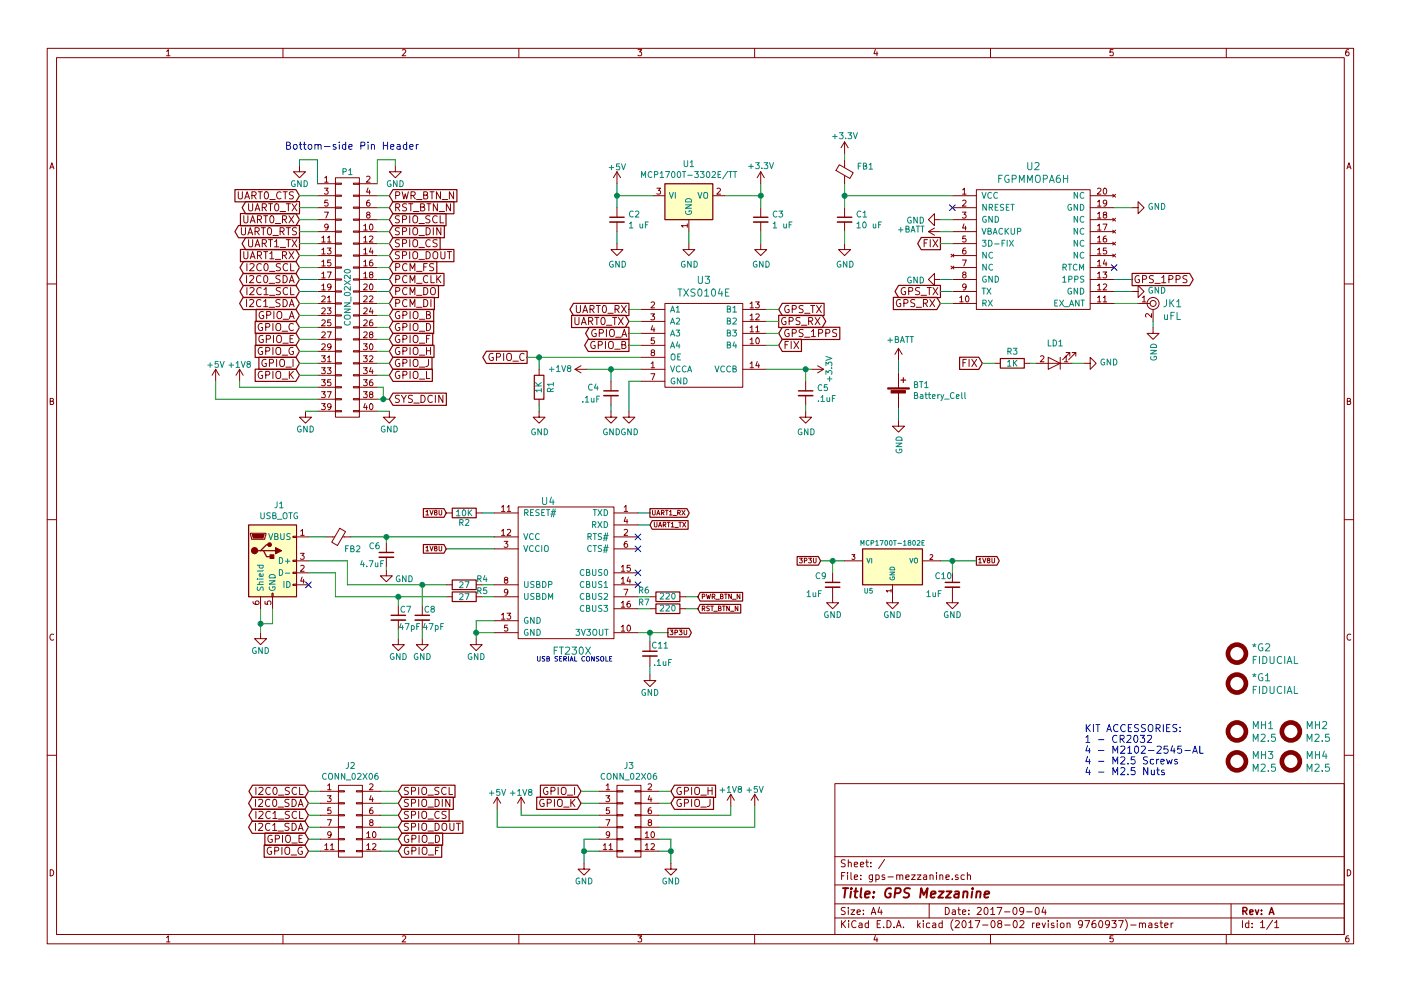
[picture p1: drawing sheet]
EESchema Schematic File Version 2
LIBS:power
LIBS:device
LIBS:transistors
LIBS:conn
LIBS:linear
LIBS:regul
LIBS:74xx
LIBS:cmos4000
LIBS:adc-dac
LIBS:memory
LIBS:xilinx
LIBS:microcontrollers
LIBS:dsp
LIBS:microchip
LIBS:analog_switches
LIBS:motorola
LIBS:texas
LIBS:intel
LIBS:audio
LIBS:interface
LIBS:digital-audio
LIBS:philips
LIBS:display
LIBS:cypress
LIBS:siliconi
LIBS:opto
LIBS:atmel
LIBS:contrib
LIBS:valves
LIBS:96boards
LIBS:96boards-robomezzi
LIBS:gps-mezzanine-cache
EELAYER 26 0
EELAYER END
$Descr A4 11693 8268
encoding utf-8
Sheet 1 1
Title "GPS Mezzanine"
Date "2017-09-04"
Rev "A"
Comp ""
Comment1 ""
Comment2 ""
Comment3 ""
Comment4 ""
$EndDescr
$Comp
L GND #PWR07
U 1 1
P 2500 1375
F 0 "#PWR07" H 2500 1125 50  0001 C CNN
F 1 "GND" H 2500 1225 50  0000 C CNN
F 2 "" H 2500 1375 60  0000 C CNN
F 3 "" H 2500 1375 60  0000 C CNN
	1    2500 1375
	1    0    0    -1  
$EndComp
$Comp
L GND #PWR08
U 1 1
P 2550 3425
F 0 "#PWR08" H 2550 3175 50  0001 C CNN
F 1 "GND" H 2550 3275 50  0000 C CNN
F 2 "" H 2550 3425 60  0000 C CNN
F 3 "" H 2550 3425 60  0000 C CNN
	1    2550 3425
	1    0    0    -1  
$EndComp
$Comp
L GND #PWR09
U 1 1
P 3250 3425
F 0 "#PWR09" H 3250 3175 50  0001 C CNN
F 1 "GND" H 3250 3275 50  0000 C CNN
F 2 "" H 3250 3425 60  0000 C CNN
F 3 "" H 3250 3425 60  0000 C CNN
	1    3250 3425
	1    0    0    -1  
$EndComp
Text GLabel 3250 3325 2    60   Input ~ 0
SYS_DCIN
$Comp
L GND #PWR010
U 1 1
P 3300 1375
F 0 "#PWR010" H 3300 1125 50  0001 C CNN
F 1 "GND" H 3300 1225 50  0000 C CNN
F 2 "" H 3300 1375 60  0000 C CNN
F 3 "" H 3300 1375 60  0000 C CNN
	1    3300 1375
	1    0    0    -1  
$EndComp
$Comp
L CONN_02X20 P1
U 1 1
P 2900 2475
F 0 "P1" H 2900 3525 50  0000 C CNN
F 1 "CONN_02X20" V 2900 2475 50  0000 C CNN
F 2 "96boards:Pin_Header_SMD_2x20_Pitch2mm" H 2900 1525 60  0001 C CNN
F 3 "" H 2900 1525 60  0000 C CNN
F 4 "57202-G52-20LF" H 2900 2475 60  0001 C CNN "Mfg Part Number"
F 5 "Yxcon" H 2900 2475 60  0001 C CNN "Mfr"
F 6 "57202-G52-20LF" H 2900 2475 60  0001 C CNN "Mfr Part #"
	1    2900 2475
	1    0    0    -1  
$EndComp
$Comp
L +1V8 #PWR011
U 1 1
P 2000 3175
F 0 "#PWR011" H 2000 3025 50  0001 C CNN
F 1 "+1V8" H 2000 3315 50  0000 C CNN
F 2 "" H 2000 3175 60  0000 C CNN
F 3 "" H 2000 3175 60  0000 C CNN
	1    2000 3175
	1    0    0    -1  
$EndComp
$Comp
L +5V #PWR012
U 1 1
P 1800 3175
F 0 "#PWR012" H 1800 3025 50  0001 C CNN
F 1 "+5V" H 1800 3315 50  0000 C CNN
F 2 "" H 1800 3175 60  0000 C CNN
F 3 "" H 1800 3175 60  0000 C CNN
	1    1800 3175
	1    0    0    -1  
$EndComp
Text GLabel 2500 2525 0    60   BiDi ~ 0
I2C1_SDA
Text GLabel 2500 2425 0    60   BiDi ~ 0
I2C1_SCL
Text GLabel 2500 2325 0    60   BiDi ~ 0
I2C0_SDA
Text GLabel 2500 2225 0    60   BiDi ~ 0
I2C0_SCL
Text GLabel 3250 1625 2    60   Input ~ 0
PWR_BTN_N
Text GLabel 3250 1725 2    60   Input ~ 0
RST_BTN_N
Text GLabel 2500 1925 0    60   Output ~ 0
UART0_RTS
Text GLabel 2500 1825 0    60   Input ~ 0
UART0_RX
Text GLabel 2500 1725 0    60   Output ~ 0
UART0_TX
Text GLabel 2500 1625 0    60   Input ~ 0
UART0_CTS
Text GLabel 2500 2625 0    60   Input ~ 0
GPIO_A
Text GLabel 3250 2625 2    60   Input ~ 0
GPIO_B
Text GLabel 2500 2025 0    60   Output ~ 0
UART1_TX
Text GLabel 2500 2125 0    60   Input ~ 0
UART1_RX
Text GLabel 2500 2725 0    60   Input ~ 0
GPIO_C
Text GLabel 2500 2825 0    60   Input ~ 0
GPIO_E
Text GLabel 2500 2925 0    60   Input ~ 0
GPIO_G
Text GLabel 2500 3025 0    60   Input ~ 0
GPIO_I
Text GLabel 2500 3125 0    60   Input ~ 0
GPIO_K
Text GLabel 3250 1825 2    60   Input ~ 0
SPIO_SCL
Text GLabel 3250 1925 2    60   Input ~ 0
SPIO_DIN
Text GLabel 3250 2025 2    60   Input ~ 0
SPIO_CS
Text GLabel 3250 2125 2    60   Input ~ 0
SPIO_DOUT
Text GLabel 3250 2225 2    60   Input ~ 0
PCM_FS
Text GLabel 3250 2325 2    60   Input ~ 0
PCM_CLK
Text GLabel 3250 2425 2    60   Input ~ 0
PCM_DO
Text GLabel 3250 2525 2    60   Input ~ 0
PCM_DI
Text GLabel 3250 2725 2    60   Input ~ 0
GPIO_D
Text GLabel 3250 2825 2    60   Input ~ 0
GPIO_F
Text GLabel 3250 2925 2    60   Input ~ 0
GPIO_H
Text GLabel 3250 3025 2    60   Input ~ 0
GPIO_J
Text GLabel 3250 3125 2    60   Input ~ 0
GPIO_L
Wire Wire Line
	3150 1325 3300 1325
Wire Wire Line
	3300 1325 3300 1375
Wire Wire Line
	1800 3175 1800 3325
Wire Wire Line
	2000 3175 2000 3225
Wire Wire Line
	2500 2825 2650 2825
Wire Wire Line
	2500 2925 2650 2925
Wire Wire Line
	2500 3025 2650 3025
Wire Wire Line
	2500 3125 2650 3125
Wire Wire Line
	2000 3225 2650 3225
Wire Wire Line
	2650 1325 2650 1525
Wire Wire Line
	2500 1325 2650 1325
Wire Wire Line
	3150 1325 3150 1525
Wire Wire Line
	3150 1625 3250 1625
Wire Wire Line
	3150 1725 3250 1725
Wire Wire Line
	3150 1825 3250 1825
Wire Wire Line
	3150 1925 3250 1925
Wire Wire Line
	3150 2025 3250 2025
Wire Wire Line
	3150 2125 3250 2125
Wire Wire Line
	3150 2225 3250 2225
Wire Wire Line
	3150 2325 3250 2325
Wire Wire Line
	3150 2425 3250 2425
Wire Wire Line
	3150 2525 3250 2525
Wire Wire Line
	3150 2625 3250 2625
Wire Wire Line
	3150 2725 3250 2725
Wire Wire Line
	3150 2825 3250 2825
Wire Wire Line
	3150 2925 3250 2925
Wire Wire Line
	3150 3025 3250 3025
Wire Wire Line
	3150 3125 3250 3125
Connection ~ 3200 3325
Wire Wire Line
	3200 3225 3200 3325
Wire Wire Line
	3150 3225 3200 3225
Wire Wire Line
	3150 3325 3250 3325
Wire Wire Line
	2500 1325 2500 1375
Wire Wire Line
	2500 1625 2650 1625
Wire Wire Line
	2500 2725 2650 2725
Wire Wire Line
	2500 2625 2650 2625
Wire Wire Line
	2650 3425 2550 3425
Wire Wire Line
	3150 3425 3250 3425
Wire Wire Line
	1800 3325 2650 3325
Wire Wire Line
	2500 1725 2650 1725
Wire Wire Line
	2500 1825 2650 1825
Wire Wire Line
	2500 2225 2650 2225
Wire Wire Line
	2500 2325 2650 2325
Wire Wire Line
	2500 2425 2650 2425
Wire Wire Line
	2500 2525 2650 2525
Wire Wire Line
	2500 2025 2650 2025
Wire Wire Line
	2500 2125 2650 2125
Wire Wire Line
	2650 1925 2500 1925
Text Notes 2375 1250 0    60   ~ 0
Bottom-side Pin Header
$Comp
L MCP1700T-3002E/TT U1
U 1 1
P 5750 1725
F 0 "U1" H 5750 2092 50  0000 C CNN
F 1 "MCP1700T-3302E/TT" H 5750 2001 50  0000 C CNN
F 2 "TO_SOT_Packages_SMD:SOT-23" H 5750 1825 50  0001 C CNN
F 3 "" H 5750 1825 50  0001 C CNN
F 4 "MCP1700T-3302E/TT" H 5750 1725 60  0001 C CNN "Mfg Part Number"
	1    5750 1725
	1    0    0    -1  
$EndComp
$Comp
L C_Small C2
U 1 1
P 5150 1825
F 0 "C2" H 5242 1871 50  0000 L CNN
F 1 "1 uF" H 5242 1780 50  0000 L CNN
F 2 "Capacitors_SMD:C_0603" H 5150 1825 50  0001 C CNN
F 3 "" H 5150 1825 50  0001 C CNN
	1    5150 1825
	1    0    0    -1  
$EndComp
$Comp
L C_Small C3
U 1 1
P 6350 1825
F 0 "C3" H 6442 1871 50  0000 L CNN
F 1 "1 uF" H 6442 1780 50  0000 L CNN
F 2 "Capacitors_SMD:C_0603" H 6350 1825 50  0001 C CNN
F 3 "" H 6350 1825 50  0001 C CNN
	1    6350 1825
	1    0    0    -1  
$EndComp
$Comp
L GND #PWR01
U 1 1
P 5150 2025
F 0 "#PWR01" H 5150 1775 50  0001 C CNN
F 1 "GND" H 5155 1852 50  0000 C CNN
F 2 "" H 5150 2025 50  0001 C CNN
F 3 "" H 5150 2025 50  0001 C CNN
	1    5150 2025
	1    0    0    -1  
$EndComp
$Comp
L GND #PWR02
U 1 1
P 5750 2025
F 0 "#PWR02" H 5750 1775 50  0001 C CNN
F 1 "GND" H 5755 1852 50  0000 C CNN
F 2 "" H 5750 2025 50  0001 C CNN
F 3 "" H 5750 2025 50  0001 C CNN
	1    5750 2025
	1    0    0    -1  
$EndComp
$Comp
L GND #PWR03
U 1 1
P 6350 2025
F 0 "#PWR03" H 6350 1775 50  0001 C CNN
F 1 "GND" H 6355 1852 50  0000 C CNN
F 2 "" H 6350 2025 50  0001 C CNN
F 3 "" H 6350 2025 50  0001 C CNN
	1    6350 2025
	1    0    0    -1  
$EndComp
Wire Wire Line
	5150 1925 5150 2025
Wire Wire Line
	5750 1925 5750 2025
Wire Wire Line
	6350 1925 6350 2025
Wire Wire Line
	5150 1525 5150 1725
Wire Wire Line
	5150 1625 5450 1625
Wire Wire Line
	6050 1625 6350 1625
Wire Wire Line
	6350 1525 6350 1725
$Comp
L +5V #PWR04
U 1 1
P 5150 1525
F 0 "#PWR04" H 5150 1375 50  0001 C CNN
F 1 "+5V" H 5150 1665 50  0000 C CNN
F 2 "" H 5150 1525 60  0000 C CNN
F 3 "" H 5150 1525 60  0000 C CNN
	1    5150 1525
	1    0    0    -1  
$EndComp
Connection ~ 5150 1625
$Comp
L +3.3V #PWR05
U 1 1
P 6350 1525
F 0 "#PWR05" H 6350 1375 50  0001 C CNN
F 1 "+3.3V" H 6350 1675 50  0000 C CNN
F 2 "" H 6350 1525 50  0001 C CNN
F 3 "" H 6350 1525 50  0001 C CNN
	1    6350 1525
	1    0    0    -1  
$EndComp
Connection ~ 6350 1625
$Comp
L FGPMMOPA6H U2
U 1 1
P 8600 2125
F 0 "U2" H 8625 2872 60  0000 C CNN
F 1 "FGPMMOPA6H" H 8625 2766 60  0000 C CNN
F 2 "96boards:FGPMMOPA6H" H 8600 2125 60  0001 C CNN
F 3 "" H 8600 2125 60  0001 C CNN
F 4 "FGPMMOPA6H" H 8600 2125 60  0001 C CNN "Mfg Part Number"
	1    8600 2125
	1    0    0    -1  
$EndComp
$Comp
L C_Small C1
U 1 1
P 7050 1825
F 0 "C1" H 7142 1871 50  0000 L CNN
F 1 "10 uF" H 7142 1780 50  0000 L CNN
F 2 "Capacitors_SMD:C_0603" H 7050 1825 50  0001 C CNN
F 3 "" H 7050 1825 50  0001 C CNN
	1    7050 1825
	1    0    0    -1  
$EndComp
$Comp
L +3.3V #PWR06
U 1 1
P 7050 1275
F 0 "#PWR06" H 7050 1125 50  0001 C CNN
F 1 "+3.3V" H 7050 1425 50  0000 C CNN
F 2 "" H 7050 1275 50  0001 C CNN
F 3 "" H 7050 1275 50  0001 C CNN
	1    7050 1275
	1    0    0    -1  
$EndComp
Wire Wire Line
	7050 1525 7050 1725
Connection ~ 7050 1625
$Comp
L GND #PWR013
U 1 1
P 7050 2025
F 0 "#PWR013" H 7050 1775 50  0001 C CNN
F 1 "GND" H 7055 1852 50  0000 C CNN
F 2 "" H 7050 2025 50  0001 C CNN
F 3 "" H 7050 2025 50  0001 C CNN
	1    7050 2025
	1    0    0    -1  
$EndComp
Wire Wire Line
	7050 1925 7050 2025
$Comp
L GND #PWR014
U 1 1
P 7850 1825
F 0 "#PWR014" H 7850 1575 50  0001 C CNN
F 1 "GND" V 7855 1697 50  0000 R CNN
F 2 "" H 7850 1825 50  0001 C CNN
F 3 "" H 7850 1825 50  0001 C CNN
	1    7850 1825
	0    1    1    0   
$EndComp
Wire Wire Line
	7850 1825 7950 1825
Text GLabel 7850 2025 0    60   Output ~ 0
FIX
Wire Wire Line
	7850 2025 7950 2025
$Comp
L GND #PWR015
U 1 1
P 7850 2325
F 0 "#PWR015" H 7850 2075 50  0001 C CNN
F 1 "GND" V 7855 2197 50  0000 R CNN
F 2 "" H 7850 2325 50  0001 C CNN
F 3 "" H 7850 2325 50  0001 C CNN
	1    7850 2325
	0    1    1    0   
$EndComp
Wire Wire Line
	7850 2325 7950 2325
$Comp
L GND #PWR016
U 1 1
P 9450 2425
F 0 "#PWR016" H 9450 2175 50  0001 C CNN
F 1 "GND" V 9455 2297 50  0000 R CNN
F 2 "" H 9450 2425 50  0001 C CNN
F 3 "" H 9450 2425 50  0001 C CNN
	1    9450 2425
	0    -1   -1   0   
$EndComp
Wire Wire Line
	9300 2425 9450 2425
$Comp
L GND #PWR017
U 1 1
P 9450 1725
F 0 "#PWR017" H 9450 1475 50  0001 C CNN
F 1 "GND" V 9455 1597 50  0000 R CNN
F 2 "" H 9450 1725 50  0001 C CNN
F 3 "" H 9450 1725 50  0001 C CNN
	1    9450 1725
	0    -1   -1   0   
$EndComp
Wire Wire Line
	9300 1725 9450 1725
NoConn ~ 7950 1725
NoConn ~ 9300 2225
$Comp
L LED LD1
U 1 1
P 8800 3025
F 0 "LD1" H 8792 2861 50  0000 C CNN
F 1 "LED" H 8792 2861 50  0001 C CNN
F 2 "LEDs:LED-0603" H 8800 3025 50  0001 C CNN
F 3 "" H 8800 3025 50  0001 C CNN
	1    8800 3025
	-1   0    0    1   
$EndComp
Text GLabel 8200 3025 0    60   Input ~ 0
FIX
$Comp
L R R3
U 1 1
P 8450 3025
F 0 "R3" V 8350 3025 50  0000 C CNN
F 1 "1K" V 8450 3025 50  0000 C CNN
F 2 "Resistors_SMD:R_0603" V 8380 3025 50  0001 C CNN
F 3 "" H 8450 3025 50  0001 C CNN
	1    8450 3025
	0    1    1    0   
$EndComp
$Comp
L GND #PWR018
U 1 1
P 9050 3025
F 0 "#PWR018" H 9050 2775 50  0001 C CNN
F 1 "GND" V 9055 2897 50  0000 R CNN
F 2 "" H 9050 3025 50  0001 C CNN
F 3 "" H 9050 3025 50  0001 C CNN
	1    9050 3025
	0    -1   -1   0   
$EndComp
Wire Wire Line
	8950 3025 9050 3025
Wire Wire Line
	8600 3025 8650 3025
Wire Wire Line
	8200 3025 8300 3025
Text GLabel 5250 2575 0    60   Output ~ 0
UART0_RX
Text GLabel 5250 2675 0    60   Input ~ 0
UART0_TX
Text GLabel 7850 2425 0    60   Output ~ 0
GPS_TX
Text GLabel 7850 2525 0    60   Input ~ 0
GPS_RX
Wire Wire Line
	7850 2425 7950 2425
Wire Wire Line
	7850 2525 7950 2525
Text GLabel 6500 2575 2    60   Input ~ 0
GPS_TX
Text GLabel 6500 2675 2    60   Output ~ 0
GPS_RX
Wire Wire Line
	7950 1625 7050 1625
$Comp
L Battery_Cell BT1
U 1 1
P 7500 3300
F 0 "BT1" H 7618 3396 50  0000 L CNN
F 1 "Battery_Cell" H 7618 3305 50  0000 L CNN
F 2 "96boards:BAT-HLD-001" V 7500 3360 50  0001 C CNN
F 3 "" V 7500 3360 50  0001 C CNN
F 4 "BAT-HLD-001-TR" H 7500 3300 60  0001 C CNN "Mfg Part Number"
	1    7500 3300
	1    0    0    -1  
$EndComp
$Comp
L +BATT #PWR022
U 1 1
P 7500 3000
F 0 "#PWR022" H 7500 2850 50  0001 C CNN
F 1 "+BATT" H 7515 3173 50  0000 C CNN
F 2 "" H 7500 3000 50  0001 C CNN
F 3 "" H 7500 3000 50  0001 C CNN
	1    7500 3000
	1    0    0    -1  
$EndComp
$Comp
L GND #PWR023
U 1 1
P 7500 3500
F 0 "#PWR023" H 7500 3250 50  0001 C CNN
F 1 "GND" V 7505 3372 50  0000 R CNN
F 2 "" H 7500 3500 50  0001 C CNN
F 3 "" H 7500 3500 50  0001 C CNN
	1    7500 3500
	1    0    0    -1  
$EndComp
Wire Wire Line
	7500 3000 7500 3100
Wire Wire Line
	7500 3400 7500 3500
$Comp
L +BATT #PWR024
U 1 1
P 7850 1925
F 0 "#PWR024" H 7850 1775 50  0001 C CNN
F 1 "+BATT" V 7865 2052 50  0000 L CNN
F 2 "" H 7850 1925 50  0001 C CNN
F 3 "" H 7850 1925 50  0001 C CNN
	1    7850 1925
	0    -1   -1   0   
$EndComp
Wire Wire Line
	7850 1925 7950 1925
$Comp
L TXS0104E U3
U 1 1
P 5900 2875
F 0 "U3" H 5875 3422 60  0000 C CNN
F 1 "TXS0104E" H 5875 3316 60  0000 C CNN
F 2 "96boards:TSSOP-14_4.3x5.1mm_Pitch0.65mm" H 5550 2875 60  0001 C CNN
F 3 "" H 5550 2875 60  0001 C CNN
F 4 "TXS0104EPWR" H 5900 2875 60  0001 C CNN "Mfg Part Number"
	1    5900 2875
	1    0    0    -1  
$EndComp
$Comp
L +1V8 #PWR020
U 1 1
P 4900 3075
F 0 "#PWR020" H 4900 2925 50  0001 C CNN
F 1 "+1V8" V 4900 3300 50  0000 C CNN
F 2 "" H 4900 3075 60  0000 C CNN
F 3 "" H 4900 3075 60  0000 C CNN
	1    4900 3075
	0    -1   -1   0   
$EndComp
$Comp
L +3.3V #PWR027
U 1 1
P 6775 3075
F 0 "#PWR027" H 6775 2925 50  0001 C CNN
F 1 "+3.3V" H 6775 3225 50  0000 C CNN
F 2 "" H 6775 3075 50  0001 C CNN
F 3 "" H 6775 3075 50  0001 C CNN
	1    6775 3075
	0    1    1    0   
$EndComp
Wire Wire Line
	5250 2575 5350 2575
Wire Wire Line
	5250 2675 5350 2675
Wire Wire Line
	6400 2575 6500 2575
Wire Wire Line
	6400 2675 6500 2675
$Comp
L GND #PWR025
U 1 1
P 5250 3425
F 0 "#PWR025" H 5250 3175 50  0001 C CNN
F 1 "GND" H 5255 3252 50  0000 C CNN
F 2 "" H 5250 3425 50  0001 C CNN
F 3 "" H 5250 3425 50  0001 C CNN
	1    5250 3425
	1    0    0    -1  
$EndComp
Wire Wire Line
	5350 3175 5250 3175
Wire Wire Line
	5250 3175 5250 3425
Wire Wire Line
	4900 3075 5350 3075
Wire Wire Line
	6400 3075 6775 3075
$Comp
L C_Small C5
U 1 1
P 6725 3275
F 0 "C5" H 6817 3321 50  0000 L CNN
F 1 ".1uF" H 6817 3230 50  0000 L CNN
F 2 "Capacitors_SMD:C_0603" H 6725 3275 50  0001 C CNN
F 3 "" H 6725 3275 50  0001 C CNN
	1    6725 3275
	1    0    0    -1  
$EndComp
$Comp
L C_Small C4
U 1 1
P 5100 3275
F 0 "C4" H 4900 3325 50  0000 L CNN
F 1 ".1uF" H 4850 3225 50  0000 L CNN
F 2 "Capacitors_SMD:C_0603" H 5100 3275 50  0001 C CNN
F 3 "" H 5100 3275 50  0001 C CNN
	1    5100 3275
	1    0    0    -1  
$EndComp
$Comp
L GND #PWR021
U 1 1
P 5100 3425
F 0 "#PWR021" H 5100 3175 50  0001 C CNN
F 1 "GND" H 5105 3252 50  0000 C CNN
F 2 "" H 5100 3425 50  0001 C CNN
F 3 "" H 5100 3425 50  0001 C CNN
	1    5100 3425
	1    0    0    -1  
$EndComp
Wire Wire Line
	5100 3425 5100 3375
Wire Wire Line
	5100 3175 5100 3075
Connection ~ 5100 3075
Wire Wire Line
	6725 3175 6725 3075
Connection ~ 6725 3075
$Comp
L GND #PWR026
U 1 1
P 6725 3425
F 0 "#PWR026" H 6725 3175 50  0001 C CNN
F 1 "GND" H 6730 3252 50  0000 C CNN
F 2 "" H 6725 3425 50  0001 C CNN
F 3 "" H 6725 3425 50  0001 C CNN
	1    6725 3425
	1    0    0    -1  
$EndComp
Wire Wire Line
	6725 3375 6725 3425
Text GLabel 9450 2325 2    60   Output ~ 0
GPS_1PPS
Wire Wire Line
	9300 2325 9450 2325
Text GLabel 6500 2775 2    60   Input ~ 0
GPS_1PPS
Wire Wire Line
	6500 2775 6400 2775
Text GLabel 5250 2775 0    60   Output ~ 0
GPIO_A
Wire Wire Line
	5250 2775 5350 2775
Text GLabel 6500 2875 2    60   Input ~ 0
FIX
Wire Wire Line
	6400 2875 6500 2875
Text GLabel 5250 2875 0    60   Output ~ 0
GPIO_B
Text GLabel 4400 2975 0    60   Output ~ 0
GPIO_C
Wire Wire Line
	5250 2875 5350 2875
Wire Wire Line
	4400 2975 5350 2975
$Comp
L R R1
U 1 1
P 4500 3225
F 0 "R1" V 4400 3225 50  0000 C CNN
F 1 "1K" V 4500 3225 50  0000 C CNN
F 2 "Resistors_SMD:R_0603" V 4430 3225 50  0001 C CNN
F 3 "" H 4500 3225 50  0001 C CNN
	1    4500 3225
	-1   0    0    1   
$EndComp
$Comp
L GND #PWR019
U 1 1
P 4500 3425
F 0 "#PWR019" H 4500 3175 50  0001 C CNN
F 1 "GND" H 4505 3252 50  0000 C CNN
F 2 "" H 4500 3425 50  0001 C CNN
F 3 "" H 4500 3425 50  0001 C CNN
	1    4500 3425
	1    0    0    -1  
$EndComp
Wire Wire Line
	4500 3375 4500 3425
Wire Wire Line
	4500 3075 4500 2975
Connection ~ 4500 2975
$Comp
L ANTENNA_RCPT JK1
U 1 1
P 9625 2525
F 0 "JK1" H 9703 2527 60  0000 L CNN
F 1 "uFL" H 9703 2421 60  0000 L CNN
F 2 "96boards:U.FL-R-SMT-1" H 9625 2525 60  0001 C CNN
F 3 "" H 9625 2525 60  0001 C CNN
F 4 "U.FL-R-SMT-1" H 9625 2525 60  0001 C CNN "Mfg Part Number"
	1    9625 2525
	1    0    0    -1  
$EndComp
Wire Wire Line
	9300 2525 9500 2525
$Comp
L GND #PWR028
U 1 1
P 9625 2725
F 0 "#PWR028" H 9625 2475 50  0001 C CNN
F 1 "GND" V 9630 2597 50  0000 R CNN
F 2 "" H 9625 2725 50  0001 C CNN
F 3 "" H 9625 2725 50  0001 C CNN
	1    9625 2725
	1    0    0    -1  
$EndComp
Wire Wire Line
	9625 2675 9625 2725
$Comp
L MOUNTING_HOLE MH1
U 1 1
P 10325 6100
F 0 "MH1" H 10445 6153 60  0000 L CNN
F 1 "M2.5" H 10445 6047 60  0000 L CNN
F 2 "Mounting_Holes:MountingHole_2-5mm" H 10325 6100 60  0001 C CNN
F 3 "" H 10325 6100 60  0001 C CNN
	1    10325 6100
	1    0    0    -1  
$EndComp
$Comp
L MOUNTING_HOLE MH2
U 1 1
P 10775 6100
F 0 "MH2" H 10895 6153 60  0000 L CNN
F 1 "M2.5" H 10895 6047 60  0000 L CNN
F 2 "Mounting_Holes:MountingHole_2-5mm" H 10775 6100 60  0001 C CNN
F 3 "" H 10775 6100 60  0001 C CNN
	1    10775 6100
	1    0    0    -1  
$EndComp
Text Notes 9050 6475 0    60   ~ 0
KIT ACCESSORIES:\n1 - CR2032\n4 - M2102-2545-AL\n4 - M2.5 Screws\n4 - M2.5 Nuts
Text GLabel 5425 4375 2    39   Input ~ 0
UART1_TX
Text GLabel 5425 4275 2    39   Output ~ 0
UART1_RX
$Comp
L Ferrite_Bead_Small FB1
U 1 1
P 7050 1425
F 0 "FB1" H 7150 1471 50  0000 L CNN
F 1 "ILBB0805ER102V" H 7150 1380 50  0001 L CNN
F 2 "Resistors_SMD:R_0805_HandSoldering" V 6980 1425 50  0001 C CNN
F 3 "" H 7050 1425 50  0001 C CNN
F 4 "ILBB0805ER102V" H 7050 1425 60  0001 C CNN "Mfg Part Number"
	1    7050 1425
	1    0    0    -1  
$EndComp
Wire Wire Line
	7050 1275 7050 1325
$Comp
L MOUNTING_HOLE MH3
U 1 1
P 10325 6350
F 0 "MH3" H 10445 6403 60  0000 L CNN
F 1 "M2.5" H 10445 6297 60  0000 L CNN
F 2 "Mounting_Holes:MountingHole_2-5mm" H 10325 6350 60  0001 C CNN
F 3 "" H 10325 6350 60  0001 C CNN
	1    10325 6350
	1    0    0    -1  
$EndComp
$Comp
L MOUNTING_HOLE MH4
U 1 1
P 10775 6350
F 0 "MH4" H 10895 6403 60  0000 L CNN
F 1 "M2.5" H 10895 6297 60  0000 L CNN
F 2 "Mounting_Holes:MountingHole_2-5mm" H 10775 6350 60  0001 C CNN
F 3 "" H 10775 6350 60  0001 C CNN
	1    10775 6350
	1    0    0    -1  
$EndComp
$Comp
L FT230X U4
U 1 1
P 4625 4975
F 0 "U4" H 4575 5775 60  0000 C CNN
F 1 "FT230X" H 4775 4525 60  0000 C CNN
F 2 "Housings_SSOP:SSOP-16_3.9x4.9mm_Pitch0.635mm" H 4625 4975 60  0001 C CNN
F 3 "" H 4625 4975 60  0000 C CNN
F 4 "FT230XS-R" H 4625 4975 60  0001 C CNN "Mfg Part Number"
	1    4625 4975
	1    0    0    -1  
$EndComp
$Comp
L GND #PWR029
U 1 1
P 2175 5275
F 0 "#PWR029" H 2175 5025 50  0001 C CNN
F 1 "GND" H 2175 5125 50  0000 C CNN
F 2 "" H 2175 5275 60  0000 C CNN
F 3 "" H 2175 5275 60  0000 C CNN
	1    2175 5275
	1    0    0    -1  
$EndComp
$Comp
L R R4
U 1 1
P 3875 4875
F 0 "R4" V 3825 5025 50  0000 C CNN
F 1 "27" V 3875 4875 50  0000 C CNN
F 2 "Resistors_SMD:R_0603" V 3805 4875 30  0001 C CNN
F 3 "" H 3875 4875 30  0000 C CNN
	1    3875 4875
	0    1    1    0   
$EndComp
$Comp
L R R5
U 1 1
P 3875 4975
F 0 "R5" V 3825 5125 50  0000 C CNN
F 1 "27" V 3875 4975 50  0000 C CNN
F 2 "Resistors_SMD:R_0603" V 3805 4975 30  0001 C CNN
F 3 "" H 3875 4975 30  0000 C CNN
	1    3875 4975
	0    1    1    0   
$EndComp
$Comp
L GND #PWR033
U 1 1
P 3975 5325
F 0 "#PWR033" H 3975 5075 50  0001 C CNN
F 1 "GND" H 3975 5175 50  0000 C CNN
F 2 "" H 3975 5325 60  0000 C CNN
F 3 "" H 3975 5325 60  0000 C CNN
	1    3975 5325
	1    0    0    -1  
$EndComp
Text GLabel 3725 4575 0    39   Input ~ 0
1V8U
$Comp
L C_Small C11
U 1 1
P 5425 5450
F 0 "C11" H 5435 5520 50  0000 L CNN
F 1 ".1uF" H 5450 5375 50  0000 L CNN
F 2 "Capacitors_SMD:C_0603" H 5425 5450 60  0001 C CNN
F 3 "" H 5425 5450 60  0000 C CNN
	1    5425 5450
	1    0    0    -1  
$EndComp
$Comp
L GND #PWR037
U 1 1
P 5425 5625
F 0 "#PWR037" H 5425 5375 50  0001 C CNN
F 1 "GND" H 5425 5475 50  0000 C CNN
F 2 "" H 5425 5625 60  0000 C CNN
F 3 "" H 5425 5625 60  0000 C CNN
	1    5425 5625
	1    0    0    -1  
$EndComp
$Comp
L C_Small C7
U 1 1
P 3325 5150
F 0 "C7" H 3335 5220 50  0000 L CNN
F 1 "47pF" H 3325 5075 50  0000 L CNN
F 2 "Capacitors_SMD:C_0603" H 3325 5150 60  0001 C CNN
F 3 "" H 3325 5150 60  0000 C CNN
	1    3325 5150
	1    0    0    -1  
$EndComp
$Comp
L C_Small C8
U 1 1
P 3525 5150
F 0 "C8" H 3535 5220 50  0000 L CNN
F 1 "47pF" H 3525 5075 50  0000 L CNN
F 2 "Capacitors_SMD:C_0603" H 3525 5150 60  0001 C CNN
F 3 "" H 3525 5150 60  0000 C CNN
	1    3525 5150
	1    0    0    -1  
$EndComp
$Comp
L GND #PWR032
U 1 1
P 3525 5325
F 0 "#PWR032" H 3525 5075 50  0001 C CNN
F 1 "GND" H 3525 5175 50  0000 C CNN
F 2 "" H 3525 5325 60  0000 C CNN
F 3 "" H 3525 5325 60  0000 C CNN
	1    3525 5325
	1    0    0    -1  
$EndComp
$Comp
L GND #PWR031
U 1 1
P 3325 5325
F 0 "#PWR031" H 3325 5075 50  0001 C CNN
F 1 "GND" H 3325 5175 50  0000 C CNN
F 2 "" H 3325 5325 60  0000 C CNN
F 3 "" H 3325 5325 60  0000 C CNN
	1    3325 5325
	1    0    0    -1  
$EndComp
NoConn ~ 5325 4475
NoConn ~ 5325 4575
NoConn ~ 5325 4775
NoConn ~ 5325 4875
Text Notes 4475 5525 0    39   ~ 0
USB SERIAL CONSOLE
$Comp
L C_Small C6
U 1 1
P 3225 4625
F 0 "C6" H 3075 4700 50  0000 L CNN
F 1 "4.7uF" H 3000 4550 50  0000 L CNN
F 2 "Capacitors_SMD:C_0603" H 3225 4625 60  0001 C CNN
F 3 "" H 3225 4625 60  0000 C CNN
	1    3225 4625
	1    0    0    -1  
$EndComp
$Comp
L GND #PWR030
U 1 1
P 3225 4750
F 0 "#PWR030" H 3225 4500 50  0001 C CNN
F 1 "GND" H 3375 4675 50  0000 C CNN
F 2 "" H 3225 4750 60  0000 C CNN
F 3 "" H 3225 4750 60  0000 C CNN
	1    3225 4750
	1    0    0    -1  
$EndComp
$Comp
L R R2
U 1 1
P 3875 4275
F 0 "R2" V 3955 4275 50  0000 C CNN
F 1 "10K" V 3875 4275 50  0000 C CNN
F 2 "Resistors_SMD:R_0603" V 3805 4275 30  0001 C CNN
F 3 "" H 3875 4275 30  0000 C CNN
	1    3875 4275
	0    1    1    0   
$EndComp
Text GLabel 3725 4275 0    39   Input ~ 0
1V8U
Wire Wire Line
	2175 5075 2175 5275
Wire Wire Line
	4025 4875 4125 4875
Wire Wire Line
	4025 4975 4125 4975
Wire Wire Line
	2800 4975 3725 4975
Wire Wire Line
	2900 4875 3725 4875
Wire Wire Line
	4125 5275 3975 5275
Wire Wire Line
	3975 5175 3975 5325
Wire Wire Line
	4125 5175 3975 5175
Connection ~ 3975 5275
Wire Wire Line
	2925 4475 4125 4475
Wire Wire Line
	3725 4575 4125 4575
Wire Wire Line
	5425 5550 5425 5625
Connection ~ 3325 4975
Wire Wire Line
	3525 5050 3525 4875
Connection ~ 3525 4875
Wire Wire Line
	3325 5250 3325 5325
Wire Wire Line
	3525 5250 3525 5325
Connection ~ 3225 4475
Wire Wire Line
	3225 4725 3225 4750
Wire Wire Line
	5325 4275 5425 4275
Wire Wire Line
	5325 4375 5425 4375
Wire Wire Line
	5325 5275 5575 5275
Wire Wire Line
	5425 5275 5425 5350
Wire Wire Line
	4025 4275 4125 4275
$Comp
L R R6
U 1 1
P 5575 4975
F 0 "R6" V 5625 5175 50  0000 C CNN
F 1 "220" V 5575 4975 50  0000 C CNN
F 2 "Resistors_SMD:R_0603" V 5505 4975 30  0001 C CNN
F 3 "" H 5575 4975 30  0000 C CNN
	1    5575 4975
	0    -1   -1   0   
$EndComp
$Comp
L R R7
U 1 1
P 5575 5075
F 0 "R7" V 5625 5275 50  0000 C CNN
F 1 "220" V 5575 5075 50  0000 C CNN
F 2 "Resistors_SMD:R_0603" V 5505 5075 30  0001 C CNN
F 3 "" H 5575 5075 30  0000 C CNN
	1    5575 5075
	0    -1   -1   0   
$EndComp
Wire Wire Line
	5325 4975 5425 4975
Wire Wire Line
	5325 5075 5425 5075
Wire Wire Line
	5725 4975 5825 4975
Wire Wire Line
	5725 5075 5825 5075
$Comp
L GND #PWR035
U 1 1
P 7450 4975
F 0 "#PWR035" H 7450 4725 50  0001 C CNN
F 1 "GND" H 7450 4825 50  0000 C CNN
F 2 "" H 7450 4975 60  0000 C CNN
F 3 "" H 7450 4975 60  0000 C CNN
	1    7450 4975
	1    0    0    -1  
$EndComp
Text GLabel 5575 5275 2    39   Output ~ 0
3P3U
Connection ~ 5425 5275
Text GLabel 6850 4675 0    39   Input ~ 0
3P3U
Wire Wire Line
	6850 4675 7050 4675
Text GLabel 8150 4675 2    39   Output ~ 0
1V8U
Wire Wire Line
	7850 4675 8150 4675
$Comp
L C_Small C10
U 1 1
P 7950 4875
F 0 "C10" H 7800 4950 50  0000 L CNN
F 1 "1uF" H 7725 4800 50  0000 L CNN
F 2 "Capacitors_SMD:C_0603" H 7950 4875 60  0001 C CNN
F 3 "" H 7950 4875 60  0000 C CNN
	1    7950 4875
	1    0    0    -1  
$EndComp
$Comp
L GND #PWR036
U 1 1
P 7950 4975
F 0 "#PWR036" H 7950 4725 50  0001 C CNN
F 1 "GND" H 7950 4825 50  0000 C CNN
F 2 "" H 7950 4975 60  0000 C CNN
F 3 "" H 7950 4975 60  0000 C CNN
	1    7950 4975
	1    0    0    -1  
$EndComp
Wire Wire Line
	7950 4675 7950 4775
Connection ~ 7950 4675
$Comp
L C_Small C9
U 1 1
P 6950 4875
F 0 "C9" H 6800 4950 50  0000 L CNN
F 1 "1uF" H 6725 4800 50  0000 L CNN
F 2 "Capacitors_SMD:C_0603" H 6950 4875 60  0001 C CNN
F 3 "" H 6950 4875 60  0000 C CNN
	1    6950 4875
	1    0    0    -1  
$EndComp
$Comp
L GND #PWR034
U 1 1
P 6950 4975
F 0 "#PWR034" H 6950 4725 50  0001 C CNN
F 1 "GND" H 6950 4825 50  0000 C CNN
F 2 "" H 6950 4975 60  0000 C CNN
F 3 "" H 6950 4975 60  0000 C CNN
	1    6950 4975
	1    0    0    -1  
$EndComp
Wire Wire Line
	6950 4775 6950 4675
Connection ~ 6950 4675
$Comp
L MCP1700T-1802E U5
U 1 1
P 7450 4725
F 0 "U5" H 7250 4525 40  0000 C CNN
F 1 "MCP1700T-1802E" H 7450 4925 40  0000 C CNN
F 2 "TO_SOT_Packages_SMD:SOT-23" H 7450 4825 40  0001 C CNN
F 3 "" H 7450 4725 60  0000 C CNN
F 4 "MCP1700T-1802E/TT" H 7450 4725 60  0001 C CNN "Mfg Part Number"
	1    7450 4725
	1    0    0    -1  
$EndComp
$Comp
L Ferrite_Bead_Small FB2
U 1 1
P 2825 4475
F 0 "FB2" V 2925 4521 50  0000 L CNN
F 1 "ILBB0805ER102V" H 2925 4430 50  0001 L CNN
F 2 "Resistors_SMD:R_0805_HandSoldering" V 2755 4475 50  0001 C CNN
F 3 "" H 2825 4475 50  0001 C CNN
F 4 "ILBB0805ER102V" H 2825 4475 60  0001 C CNN "Mfg Part Number"
	1    2825 4475
	0    1    1    0   
$EndComp
$Comp
L USB_OTG J1
U 1 1
P 2275 4675
F 0 "J1" H 2330 5142 50  0000 C CNN
F 1 "USB_OTG" H 2330 5051 50  0000 C CNN
F 2 "96boards:10118192-0001LF(MICRO-USB-B-AMPHENOL-FCI)" H 2425 4625 50  0001 C CNN
F 3 "" H 2425 4625 50  0001 C CNN
F 4 "10118192-0001LF" H 2275 4675 60  0001 C CNN "Mfg Part Number"
	1    2275 4675
	1    0    0    -1  
$EndComp
Wire Wire Line
	2575 4775 2800 4775
Wire Wire Line
	2800 4775 2800 4975
Wire Wire Line
	3325 4975 3325 5050
Wire Wire Line
	2900 4875 2900 4675
Wire Wire Line
	2900 4675 2575 4675
Wire Wire Line
	2575 4475 2725 4475
Wire Wire Line
	3225 4525 3225 4475
Wire Wire Line
	2175 5200 2275 5200
Wire Wire Line
	2275 5200 2275 5075
Connection ~ 2175 5200
Text GLabel 5825 4975 2    39   Input ~ 0
PWR_BTN_N
Text GLabel 5825 5075 2    39   Input ~ 0
RST_BTN_N
NoConn ~ 2575 4875
Text GLabel 2575 6900 0    60   BiDi ~ 0
I2C1_SDA
Text GLabel 2575 6800 0    60   BiDi ~ 0
I2C1_SCL
Text GLabel 2575 6700 0    60   BiDi ~ 0
I2C0_SDA
Text GLabel 2575 6600 0    60   BiDi ~ 0
I2C0_SCL
Text GLabel 2575 7000 0    60   Input ~ 0
GPIO_E
Text GLabel 2575 7100 0    60   Input ~ 0
GPIO_G
Wire Wire Line
	2575 6600 2675 6600
Wire Wire Line
	2575 6700 2675 6700
Wire Wire Line
	2675 6800 2575 6800
Wire Wire Line
	2575 6900 2675 6900
Wire Wire Line
	2675 7000 2575 7000
Wire Wire Line
	2575 7100 2675 7100
Text GLabel 3325 6600 2    60   Input ~ 0
SPIO_SCL
Text GLabel 3325 6700 2    60   Input ~ 0
SPIO_DIN
Text GLabel 3325 6800 2    60   Input ~ 0
SPIO_CS
Text GLabel 3325 6900 2    60   Input ~ 0
SPIO_DOUT
Wire Wire Line
	3175 6600 3325 6600
Wire Wire Line
	3325 6700 3175 6700
Wire Wire Line
	3175 6800 3325 6800
Wire Wire Line
	3175 6900 3325 6900
Wire Wire Line
	3175 7000 3325 7000
Wire Wire Line
	3175 7100 3325 7100
Text GLabel 3325 7100 2    60   Input ~ 0
GPIO_F
Text GLabel 3325 7000 2    60   Input ~ 0
GPIO_D
$Comp
L CONN_02X06 J2
U 1 1
P 2925 6850
F 0 "J2" H 2925 7315 50  0000 C CNN
F 1 "CONN_02X06" H 2925 7224 50  0000 C CNN
F 2 "Pin_Headers:Pin_Header_Straight_2x06" H 2925 5650 50  0001 C CNN
F 3 "" H 2925 5650 50  0001 C CNN
	1    2925 6850
	1    0    0    -1  
$EndComp
$Comp
L GND #PWR040
U 1 1
P 4875 7200
F 0 "#PWR040" H 4875 6950 50  0001 C CNN
F 1 "GND" H 4875 7050 50  0000 C CNN
F 2 "" H 4875 7200 60  0000 C CNN
F 3 "" H 4875 7200 60  0000 C CNN
	1    4875 7200
	1    0    0    -1  
$EndComp
$Comp
L +1V8 #PWR039
U 1 1
P 4350 6750
F 0 "#PWR039" H 4350 6600 50  0001 C CNN
F 1 "+1V8" H 4350 6890 50  0000 C CNN
F 2 "" H 4350 6750 60  0000 C CNN
F 3 "" H 4350 6750 60  0000 C CNN
	1    4350 6750
	1    0    0    -1  
$EndComp
$Comp
L +5V #PWR038
U 1 1
P 4150 6750
F 0 "#PWR038" H 4150 6600 50  0001 C CNN
F 1 "+5V" H 4150 6890 50  0000 C CNN
F 2 "" H 4150 6750 60  0000 C CNN
F 3 "" H 4150 6750 60  0000 C CNN
	1    4150 6750
	1    0    0    -1  
$EndComp
Text GLabel 4850 6600 0    60   Input ~ 0
GPIO_I
Text GLabel 4850 6700 0    60   Input ~ 0
GPIO_K
Wire Wire Line
	4150 6750 4150 6900
Wire Wire Line
	4350 6750 4350 6800
Wire Wire Line
	4850 6600 5000 6600
Wire Wire Line
	4850 6700 5000 6700
Wire Wire Line
	4350 6800 5000 6800
Wire Wire Line
	4150 6900 5000 6900
$Comp
L CONN_02X06 J3
U 1 1
P 5250 6850
F 0 "J3" H 5250 7315 50  0000 C CNN
F 1 "CONN_02X06" H 5250 7224 50  0000 C CNN
F 2 "Pin_Headers:Pin_Header_Straight_2x06" H 5250 5650 50  0001 C CNN
F 3 "" H 5250 5650 50  0001 C CNN
	1    5250 6850
	1    0    0    -1  
$EndComp
Wire Wire Line
	5000 7000 4875 7000
Wire Wire Line
	4875 7000 4875 7200
Wire Wire Line
	5000 7100 4875 7100
Connection ~ 4875 7100
$Comp
L GND #PWR041
U 1 1
P 5600 7200
F 0 "#PWR041" H 5600 6950 50  0001 C CNN
F 1 "GND" H 5600 7050 50  0000 C CNN
F 2 "" H 5600 7200 60  0000 C CNN
F 3 "" H 5600 7200 60  0000 C CNN
	1    5600 7200
	1    0    0    -1  
$EndComp
Text GLabel 5600 6600 2    60   Input ~ 0
GPIO_H
Text GLabel 5600 6700 2    60   Input ~ 0
GPIO_J
Wire Wire Line
	5500 6600 5600 6600
Wire Wire Line
	5500 6700 5600 6700
Wire Wire Line
	5500 6800 6100 6800
Wire Wire Line
	5500 6900 6300 6900
Wire Wire Line
	5500 7100 5600 7100
Wire Wire Line
	5500 7000 5600 7000
Wire Wire Line
	5600 7000 5600 7200
Connection ~ 5600 7100
$Comp
L +1V8 #PWR042
U 1 1
P 6100 6725
F 0 "#PWR042" H 6100 6575 50  0001 C CNN
F 1 "+1V8" H 6100 6865 50  0000 C CNN
F 2 "" H 6100 6725 60  0000 C CNN
F 3 "" H 6100 6725 60  0000 C CNN
	1    6100 6725
	1    0    0    -1  
$EndComp
$Comp
L +5V #PWR043
U 1 1
P 6300 6725
F 0 "#PWR043" H 6300 6575 50  0001 C CNN
F 1 "+5V" H 6300 6865 50  0000 C CNN
F 2 "" H 6300 6725 60  0000 C CNN
F 3 "" H 6300 6725 60  0000 C CNN
	1    6300 6725
	1    0    0    -1  
$EndComp
Wire Wire Line
	6100 6800 6100 6725
Wire Wire Line
	6300 6900 6300 6725
$Comp
L MOUNTING_HOLE *G1
U 1 1
P 10325 5700
F 0 "*G1" H 10445 5753 60  0000 L CNN
F 1 "FIDUCIAL" H 10445 5647 60  0000 L CNN
F 2 "96boards:Fiducial_1mm_Dia_2.00mm_Outer_CopperTop" H 10325 5700 60  0001 C CNN
F 3 "" H 10325 5700 60  0001 C CNN
	1    10325 5700
	1    0    0    -1  
$EndComp
$Comp
L MOUNTING_HOLE *G2
U 1 1
P 10325 5450
F 0 "*G2" H 10445 5503 60  0000 L CNN
F 1 "FIDUCIAL" H 10445 5397 60  0000 L CNN
F 2 "96boards:Fiducial_1mm_Dia_2.00mm_Outer_CopperTop" H 10325 5450 60  0001 C CNN
F 3 "" H 10325 5450 60  0001 C CNN
	1    10325 5450
	1    0    0    -1  
$EndComp
$EndSCHEMATC
